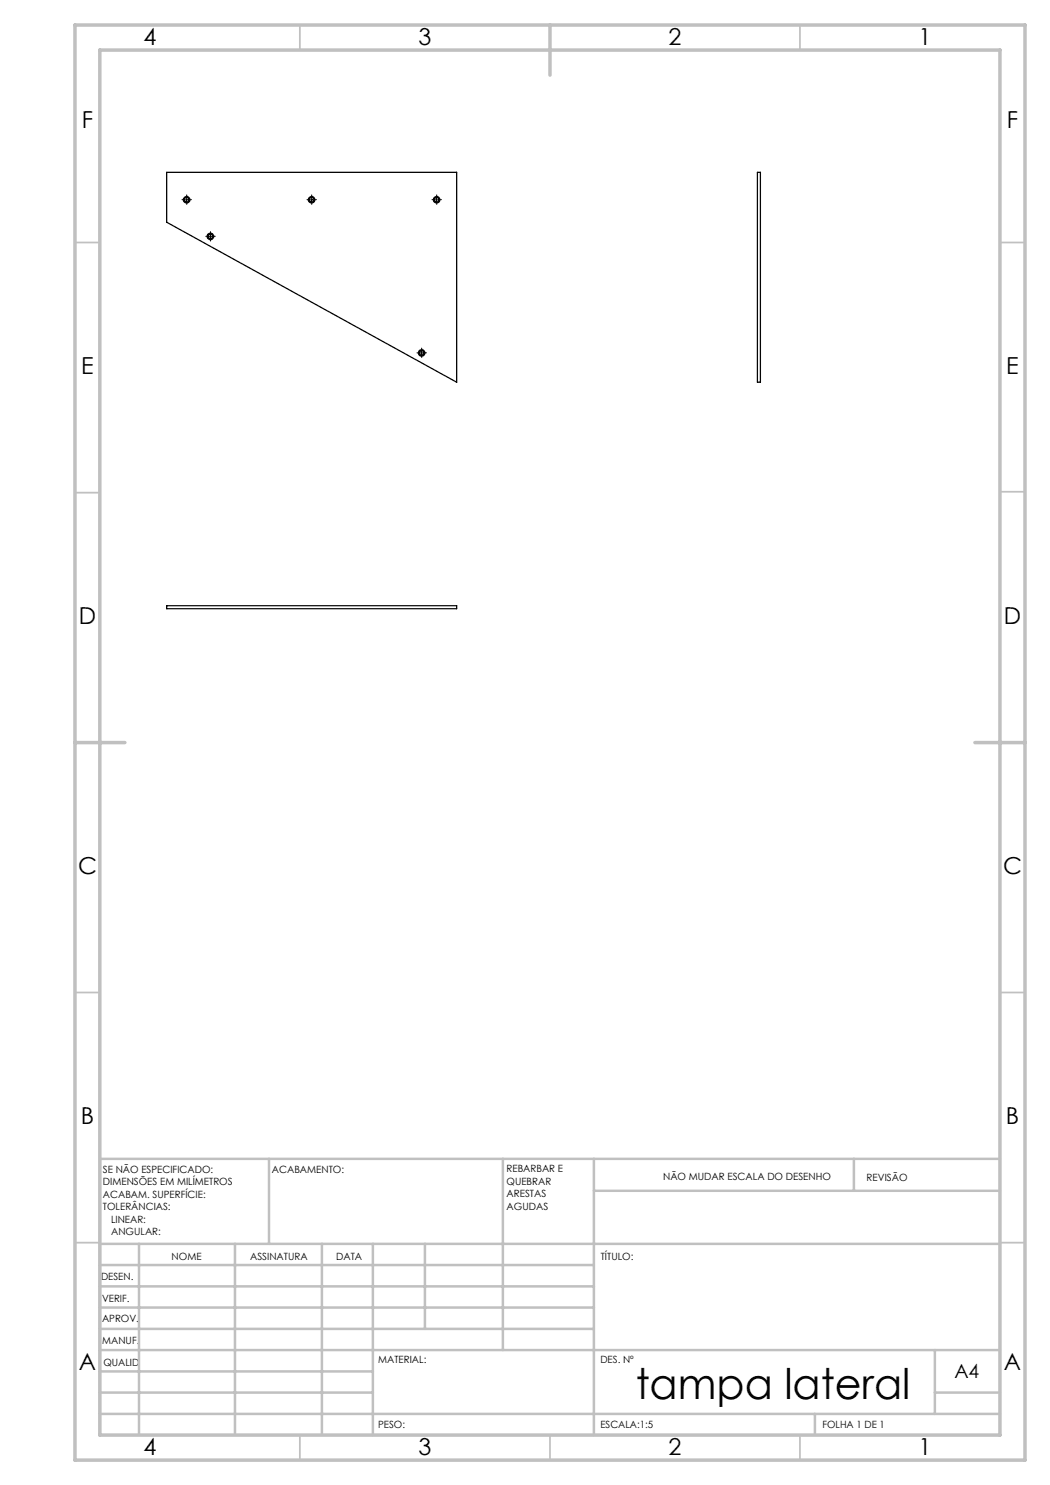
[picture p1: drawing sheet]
<svg xmlns="http://www.w3.org/2000/svg" width="210mm" height="297mm" viewBox="0 0 210 297" stroke-linecap="round" stroke-linejoin="round" font-family="sans-serif">
<g fill="none" stroke="#000" stroke-width=".2" stroke-dasharray="15.2 1.3 1.3 1.3">
<path d="M36.8 39.9h-.4M37.3 39.4v-.4M37.8 39.9h.5M61.8 39.9h-.4M62.3 39.4v-.4M62.8 39.9h.5M86.8 39.9h-.4M87.3 39.4v-.4M87.8 39.9h.5M37.3 40.4v.5M41.6 47.3h-.4M42.1 46.8v-.5"/>
<path d="M42.1 47.8v.4M42.6 47.3h.5M62.3 40.4v.5M87.3 40.4v.5M83.8 70.6h-.4M84.3 70.1v-.5M84.3 71.1v.4M84.8 70.6h.5"/>
</g>
<path d="M36.8 40h1M37.3 39.4v1.1M61.8 40h1M62.3 39.4v1.1M86.8 40h1M87.3 39.4v1.1M41.6 47.3h1M42.1 46.8v1M83.8 70.6h1M84.3 70.1v1" fill="none" stroke="#000" stroke-width=".2"/>
<g fill="none" stroke="#c0c0c0" stroke-width=".35">
<path d="M60 5v5M160 5v5M15 48.5h5M200 48.5h5M15 98.5h5M200 98.4h5M15 198.5h5M200 198.5h5M15 248.5h5M200 248.5h5M60 287v5M110 287v5"/>
<path d="M160 287v5"/>
</g>
<g fill="none" stroke="#c0c0c0" stroke-width=".5">
<path d="M53.8 231.8v17M100.6 231.8v38.2M118.8 231.8v55.2M118.8 238.2h81.2M170.8 231.8v6.4M200 231.8h-180v55.2M20 248.8h180M20 257.3h98.8M20 253h98.8M27.8 248.8v38.2M47 248.8v38.2M64.4 248.8v38.2"/>
<path d="M74.6 248.8v38.2M85 248.8v17M20 265.8h98.8M20 261.5h98.8M20 278.5h54.6M20 274.3h54.6M20 270h180M187 278.5h13M187 270v12.8M20 282.8h180M163 282.8v4.2"/>
</g>
<path d="M15 5h190v287h-190zM20 10h180v277h-180zM110 5v10M15 148.5h10M195 148.5h10" fill="none" stroke="#c0c0c0" stroke-width=".7"/>
<g fill="none" stroke="#000" stroke-width=".25">
<path d="M33.3 34.5h58v41.9l-58-32zM151.5 34.5h.6v41.9h-.6zM33.3 121.1h58v.6h-58z"/>
<circle cx="37.3" cy="39.9" r=".64"/>
<circle cx="37.3" cy="39.9" r=".47"/>
<circle cx="62.3" cy="40" r=".65"/>
<circle cx="62.3" cy="39.9" r=".46"/>
<circle cx="87.3" cy="40" r=".65"/>
<circle cx="87.3" cy="39.9" r=".46"/>
<circle cx="42.1" cy="47.3" r=".45"/>
<circle cx="42.1" cy="47.3" r=".64"/>
<circle cx="84.3" cy="70.6" r=".65"/>
<circle cx="84.3" cy="70.6" r=".45"/>
</g>
<text font-size="8.5" x="127.1" y="279.7">tampa lateral</text>
<g font-size="4.7">
<text x="28.7" y="9">4</text>
<text x="83.7" y="9">3</text>
<text x="133.7" y="9">2</text>
<text x="183.7" y="9">1</text>
<text x="16.4" y="25.5">F</text>
<text x="201.4" y="25.5">F</text>
<text x="16.2" y="74.7">E</text>
<text x="201.2" y="74.8">E</text>
<text x="15.8" y="124.7">D</text>
<text x="200.8" y="124.7">D</text>
<text x="15.6" y="174.7">C</text>
<text x="200.6" y="174.8">C</text>
<text x="16.2" y="224.8">B</text>
<text x="201.2" y="224.8">B</text>
<text x="15.8" y="274">A</text>
<text x="200.8" y="274">A</text>
<text x="28.7" y="291">4</text>
<text x="83.7" y="291">3</text>
<text x="133.7" y="291">2</text>
<text x="183.7" y="291">1</text>
</g>
<text font-size="3.9" x="190.9" y="275.5">A4</text>
<g font-size="2">
<text x="20.6" y="234.6">SE NÃO ESPECIFICADO:</text>
<text x="20.6" y="237.1">DIMENSÕES EM MILÍMETROS</text>
<text x="20.6" y="239.6">ACABAM. SUPERFÍCIE:</text>
<text x="54.4" y="234.6">ACABAMENTO:</text>
<text x="101.3" y="234.5">REBARBAR E</text>
<text x="101.3" y="237">QUEBRAR</text>
<text x="101.3" y="239.5">ARESTAS</text>
<text x="132.6" y="236">NÃO MUDAR ESCALA DO DESENHO</text>
<text x="173.3" y="236.2">REVISÃO</text>
<text x="20.6" y="242.1">TOLERÂNCIAS:</text>
<text x="22.2" y="244.6">LINEAR:</text>
<text x="101.3" y="242">AGUDAS</text>
<text x="22.2" y="247.1">ANGULAR:</text>
<text x="34.3" y="252">NOME</text>
<text x="50" y="251.9">ASSINATURA</text>
<text x="67.2" y="251.9">DATA</text>
<text x="120.2" y="251.9">TÍTULO:</text>
<text x="20.2" y="256.1">DESEN.</text>
<text x="20.4" y="260.3">VERIF.</text>
<text x="20.4" y="264.4">APROV.</text>
<text x="20.5" y="268.8">MANUF.</text>
<text x="20.7" y="273.1">QUALID</text>
<text x="75.7" y="272.5">MATERIAL:</text>
<text x="120.1" y="272.5">DES. Nº</text>
<text x="75.6" y="285.5">PESO:</text>
<text x="120.1" y="285.6">ESCALA:1:5</text>
<text x="164.5" y="285.6">FOLHA 1 DE 1</text>
</g>
</svg>
